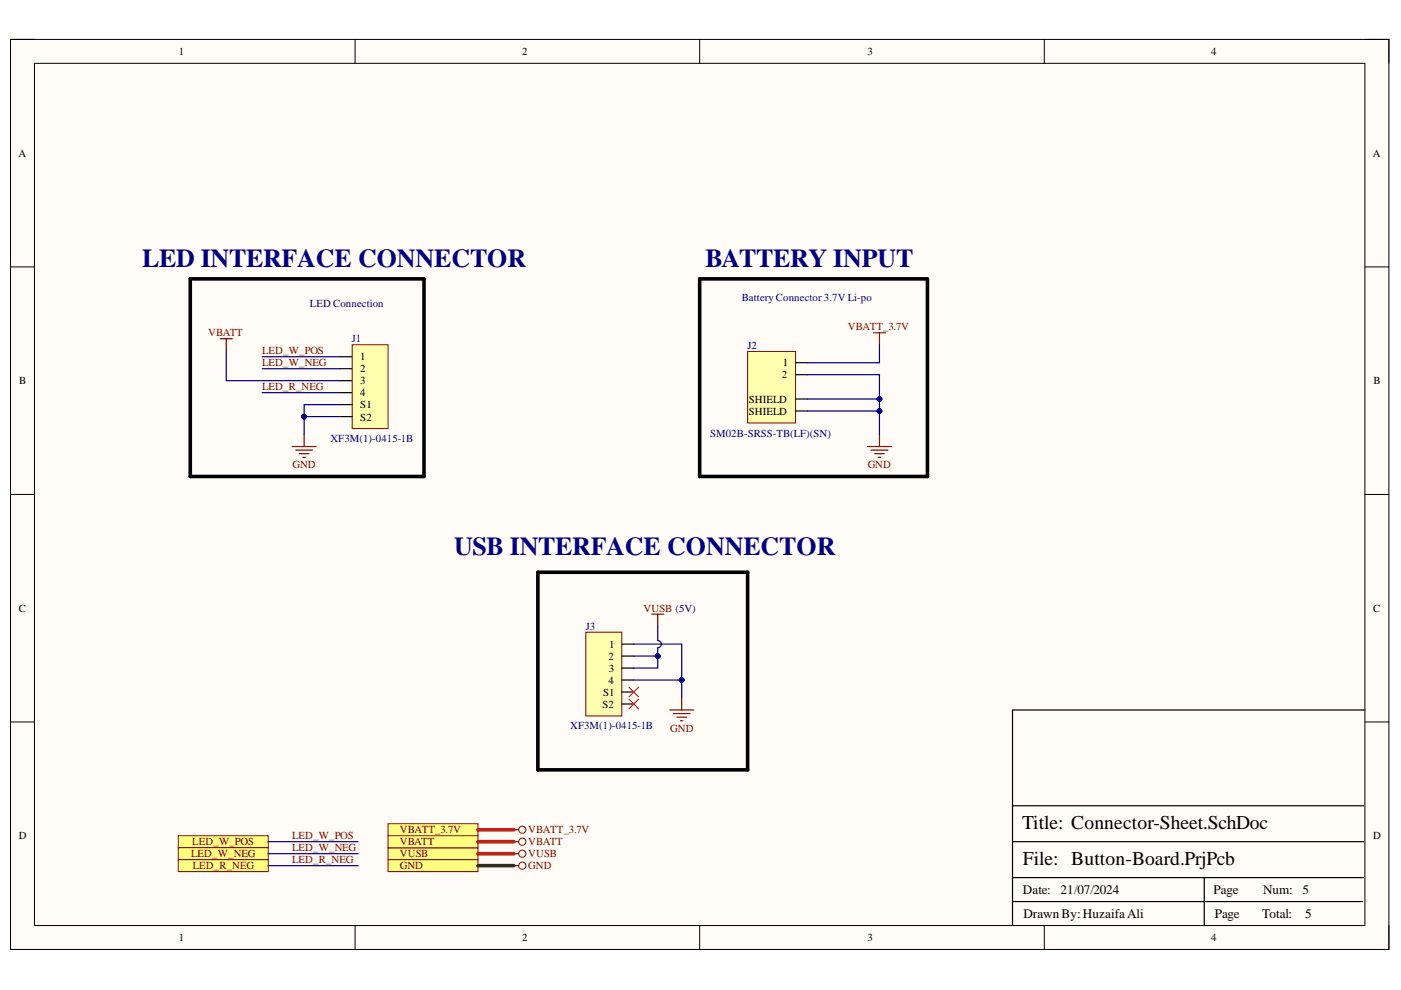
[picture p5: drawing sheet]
<svg xmlns="http://www.w3.org/2000/svg" width="297mm" height="210mm" viewBox="0 0 297 210" stroke-linecap="round" stroke-linejoin="round" font-family="sans-serif">
<path d="M2.2 8.4h292.3v192.9h-292.3z" fill-rule="evenodd" fill="#fffcf8"/>
<path d="M2.2 8.4h292.3v192.9h-292.3z" fill="none" stroke="#000" stroke-width=".21"/>
<path d="M7.3 13.4h282.1v182.8h-282.1z" fill-rule="evenodd" fill="#fffcf8"/>
<g fill="none" stroke="#000" stroke-width=".21">
<path d="M2.2 8.4h5.1M7.3 13.4h282.1v182.8h-282.1zM75.3 8.4v5M148.3 8.4v5M221.4 8.4v5M289.4 8.4h5.1v5M2.2 56.6h5.1M289.4 56.6h5.1M2.2 104.8h5.1M289.4 104.8h5.1M2.2 153.1h5.1M289.4 153.1h5.1"/>
<path d="M75.3 196.2v5.1M148.3 196.2v5.1M221.4 196.2v5.1M294.5 196.2v5.1"/>
</g>
<path d="M289.4 150.5h-74.7v45.7M214.7 178.5h74.4M214.7 170.8h74.4M214.7 191.2h74.2M214.7 186.1h74.4M255.3 186.1v10.1" fill="none" stroke="#000" stroke-width=".25"/>
<g fill="none" stroke="#800000" stroke-width=".25">
<path d="M185.2 70.6h2.5M186.5 70.6v2.5M61.9 94.7h5.1M62.7 95.4h3.6M63.5 96.2h2M64.2 97h.5M64.5 92.1v2.6M183.9 94.7h5.1M184.7 95.4h3.5M185.4 96.2h2.1M186.2 97h.5M186.5 92.1v2.6"/>
<path d="M138.2 130.2h2.5M139.4 130.2v2.6M142 150.5h5.1M142.8 151.3h3.5M143.5 152.1h2.1M144.3 152.8h.5M144.5 148v2.5"/>
</g>
<path d="M82.3 179.7h19v2.6h-19z" fill-rule="evenodd" fill="#ffff80"/>
<path d="M82.3 179.7h19v2.6h-19z" fill="none" stroke="#800000" stroke-width=".21"/>
<path d="M37.8 177.2h19.1v2.5h-19.1z" fill-rule="evenodd" fill="#ffff80"/>
<path d="M37.8 177.2h19.1v2.5h-19.1z" fill="none" stroke="#800000" stroke-width=".21"/>
<path d="M37.8 179.7h19.1v2.6h-19.1z" fill-rule="evenodd" fill="#ffff80"/>
<path d="M37.8 179.7h19.1v2.6h-19.1z" fill="none" stroke="#800000" stroke-width=".21"/>
<path d="M37.8 182.3h19.1v2.5h-19.1z" fill-rule="evenodd" fill="#ffff80"/>
<g fill="none" stroke="#800000" stroke-width=".21">
<path d="M37.8 182.3h19.1v2.5h-19.1z"/>
<circle cx="110.7" cy="181" r=".76"/>
</g>
<path d="M109 181h1" fill="none" stroke="#800000" stroke-width=".25"/>
<path d="M40.3 59.1h49.6v41.9h-49.6zM148.3 59.1h48.3v41.9h-48.3zM114 121.3h44.5v41.9h-44.5z" fill="none" stroke="#000" stroke-width=".76"/>
<path d="M158.5 74.5h10.2v15.2h-10.2z" fill-rule="evenodd" fill="#ffffb0"/>
<path d="M158.5 74.5h10.2v15.2h-10.2z" fill="none" stroke="#800000" stroke-width=".21"/>
<path d="M168.7 76.9h2.5M168.7 79.4h2.5M168.7 84.6h2.5M168.7 87.1h2.5" fill="none" stroke="#000" stroke-width=".25"/>
<path d="M74.7 73.1h7.6v17.8h-7.6z" fill-rule="evenodd" fill="#ffffb0"/>
<path d="M74.7 73.1h7.6v17.8h-7.6z" fill="none" stroke="#800000" stroke-width=".21"/>
<path d="M72.1 75.6h2.5M72.1 78.2h2.5M72.1 80.7h2.5M72.1 83.3h2.5M72.1 85.8h2.6M72.1 88.3h2.6" fill="none" stroke="#000" stroke-width=".25"/>
<path d="M124.2 134h7.6v17.8h-7.6z" fill-rule="evenodd" fill="#ffffb0"/>
<path d="M124.2 134h7.6v17.8h-7.6z" fill="none" stroke="#800000" stroke-width=".21"/>
<path d="M131.9 136.6h2.5M131.9 139.1h2.5M131.8 146.7h2.6M131.8 149.3h2.6M131.9 141.6h2.5M131.9 144.2h2.5" fill="none" stroke="#000" stroke-width=".25"/>
<path d="M133.4 145.7l2 2M133.4 148.2l2 2.1M135.4 145.7l-2 2M135.4 148.2l-2 2.1" fill="none" stroke="#f00" stroke-width=".21"/>
<path d="M82.3 182.3h19v2.5h-19z" fill-rule="evenodd" fill="#ffff80"/>
<path d="M82.3 182.3h19v2.5h-19z" fill="none" stroke="#800000" stroke-width=".21"/>
<path d="M82.3 174.7h19v2.5h-19z" fill-rule="evenodd" fill="#ffff80"/>
<g fill="none" stroke="#800000" stroke-width=".21">
<path d="M82.3 174.7h19v2.5h-19z"/>
<circle cx="110.7" cy="175.9" r=".76"/>
<circle cx="110.7" cy="178.5" r=".76"/>
<circle cx="110.7" cy="183.5" r=".76"/>
</g>
<path d="M109 175.9h1M109 178.5h1M109 183.5h1" fill="none" stroke="#800000" stroke-width=".25"/>
<path d="M82.3 177.2h19v2.5h-19z" fill-rule="evenodd" fill="#ffff80"/>
<path d="M82.3 177.2h19v2.5h-19z" fill="none" stroke="#800000" stroke-width=".21"/>
<path d="M46.7 71.8h2.5M48 71.8v2.6" fill="none" stroke="#800000" stroke-width=".25"/>
<path d="M48 74.4v6.3h24.1M55.6 75.6h16.5M55.6 78.2h16.5M186.5 73.1v3.8h-15.3M72.1 88.3h-7.6v3.8" fill="none" stroke="#000080" stroke-width=".25"/>
<circle cx="64.5" cy="88.3" r=".51" fill="#000080"/>
<circle cx="64.5" cy="88.3" r=".51" fill="none" stroke="#000080" stroke-width=".21"/>
<path d="M72.1 85.8h-7.6v2.5" fill="none" stroke="#000080" stroke-width=".25"/>
<circle cx="64.5" cy="88.3" r=".51" fill="#000080"/>
<circle cx="64.5" cy="88.3" r=".51" fill="none" stroke="#000080" stroke-width=".21"/>
<path d="M55.6 83.3h16.5M186.5 87.1v5M56.9 178.5h19M56.9 181h19M56.9 183.5h19" fill="none" stroke="#000080" stroke-width=".25"/>
<circle cx="186.5" cy="87.1" r=".51" fill="#000080"/>
<circle cx="186.5" cy="87.1" r=".51" fill="none" stroke="#000080" stroke-width=".21"/>
<path d="M186.5 84.6v2.5h-15.3" fill="none" stroke="#000080" stroke-width=".25"/>
<circle cx="186.5" cy="87.1" r=".51" fill="#000080"/>
<circle cx="186.5" cy="87.1" r=".51" fill="none" stroke="#000080" stroke-width=".21"/>
<circle cx="186.5" cy="84.6" r=".51" fill="#000080"/>
<circle cx="186.5" cy="84.6" r=".51" fill="none" stroke="#000080" stroke-width=".21"/>
<path d="M171.2 79.4h15.3v5.2h-15.3" fill="none" stroke="#000080" stroke-width=".25"/>
<circle cx="186.5" cy="84.6" r=".51" fill="#000080"/>
<circle cx="186.5" cy="84.6" r=".51" fill="none" stroke="#000080" stroke-width=".21"/>
<path d="M134.4 136.6h10.1v7.6" fill="none" stroke="#000080" stroke-width=".25"/>
<circle cx="144.5" cy="144.2" r=".51" fill="#000080"/>
<circle cx="144.5" cy="144.2" r=".51" fill="none" stroke="#000080" stroke-width=".21"/>
<path d="M139.4 132.8v3a.76 .76 0 0 1 .8 .8 .76 .76 0 0 1-.8 .7v1.8h-5" fill="none" stroke="#000080" stroke-width=".25"/>
<circle cx="139.5" cy="139.1" r=".51" fill="#000080"/>
<circle cx="139.5" cy="139.1" r=".51" fill="none" stroke="#000080" stroke-width=".21"/>
<path d="M139.4 139.1v2.5h-5" fill="none" stroke="#000080" stroke-width=".25"/>
<circle cx="139.5" cy="139.1" r=".51" fill="#000080"/>
<circle cx="139.5" cy="139.1" r=".51" fill="none" stroke="#000080" stroke-width=".21"/>
<path d="M134.4 144.2h10.1v3.8" fill="none" stroke="#000080" stroke-width=".25"/>
<circle cx="144.5" cy="144.2" r=".51" fill="#000080"/>
<circle cx="144.5" cy="144.2" r=".51" fill="none" stroke="#000080" stroke-width=".21"/>
<path d="M101.3 183.5h7.7" fill="none" stroke="#274e13" stroke-width=".76"/>
<path d="M101.3 178.5h7.7M101.3 175.9h7.7M101.3 181h7.7" fill="none" stroke="#f00" stroke-width=".76"/>
<g font-size="5.5" fill="#000080">
<text x="30.1" y="56.7">LED INTERFACE CONNECTOR</text>
<text x="149.6" y="56.7">BATTERY INPUT</text>
<text x="96.3" y="117.6">USB INTERFACE CONNECTOR</text>
</g>
<g font-size="4.1">
<text x="216.7" y="175.8">Title: Connector-Sheet.SchDoc</text>
<text x="216.9" y="183.4">File: Button-Board.PrjPcb</text>
</g>
<g font-size="2.8">
<text x="216.9" y="189.6">Date:</text>
<text x="224.8" y="189.6">21/07/2024</text>
<text x="257.3" y="189.6">Page</text>
<text x="267.8" y="189.6">Num:</text>
<text x="276.2" y="189.6">5</text>
<text x="217" y="194.6">DrawnBy:HuzaifaAli</text>
<text x="257.6" y="194.6">Page</text>
<text x="267.6" y="194.6">Total:</text>
<text x="276.7" y="194.6">5</text>
</g>
<g font-size="2.3">
<text x="37.9" y="11.7">1</text>
<text x="110.7" y="11.7">2</text>
<text x="183.9" y="11.7">3</text>
<text x="256.8" y="11.7">4</text>
<text x="3.9" y="33.3">A</text>
<text x="291.1" y="33.3">A</text>
<text x="76.4" y="76.4">1</text>
<text x="166" y="77.7">1</text>
<text x="4.1" y="81.5">B</text>
<text x="76.4" y="78.9">2</text>
<text x="76.4" y="81.5">3</text>
<text x="165.8" y="80.2">2</text>
<text x="291.2" y="81.5">B</text>
<text x="76.4" y="84">4</text>
<text x="76.4" y="86.5">S1</text>
<text x="76.4" y="89.2">S2</text>
<text x="158.8" y="85.4">SHIELD</text>
<text x="158.8" y="87.9">SHIELD</text>
<text x="4" y="129.7">C</text>
<text x="291.2" y="129.7">C</text>
<text x="129.2" y="137.3">1</text>
<text x="129" y="139.9">2</text>
<text x="129.1" y="142.4">3</text>
<text x="127.9" y="147.5">S1</text>
<text x="129" y="144.9">4</text>
<text x="127.7" y="150.1">S2</text>
<text x="4" y="178">D</text>
<text x="291.2" y="178">D</text>
<text x="37.9" y="199.5">1</text>
<text x="110.7" y="199.5">2</text>
<text x="183.9" y="199.5">3</text>
<text x="256.8" y="199.5">4</text>
</g>
<g font-size="2.3" fill="#000080">
<text x="65.7" y="65">LED Connection</text>
<text x="157.2" y="63.7">Battery Connector 3.7V Li-po</text>
<text x="74.6" y="72.6">J1</text>
<text x="158.5" y="74">J2</text>
<text x="70" y="93.7">XF3M(1)-0415-1B</text>
<text x="150.6" y="92.7">SM02B-SRSS-TB(LF)(SN)</text>
<text x="124.2" y="133.5">J3</text>
<text x="120.9" y="154.7">XF3M(1)-0415-1B</text>
</g>
<g font-size="2.3" fill="#800000">
<text x="44.2" y="71.3">VBATT</text>
<text x="179.8" y="70.1">VBATT_3.7V</text>
<text x="55.6" y="77.7">LED_W_NEG</text>
<text x="55.6" y="75.1">LED_W_POS</text>
<text x="55.6" y="82.7">LED_R_NEG</text>
<text x="62" y="99.3">GND</text>
<text x="184" y="99.3">GND</text>
<text x="136.4" y="129.7">VUSB (5V)</text>
<text x="142.1" y="155.2">GND</text>
<text x="40.8" y="179.3">LED_W_POS</text>
<text x="61.9" y="178">LED_W_POS</text>
<text x="84.8" y="176.7">VBATT_3.7V</text>
<text x="84.8" y="179.3">VBATT</text>
<text x="112" y="176.7">VBATT_3.7V</text>
<text x="112" y="179.3">VBATT</text>
<text x="40.5" y="181.8">LED_W_NEG</text>
<text x="40.9" y="184.3">LED_R_NEG</text>
<text x="61.9" y="180.5">LED_W_NEG</text>
<text x="61.9" y="183.1">LED_R_NEG</text>
<text x="84.8" y="181.8">VUSB</text>
<text x="84.8" y="184.3">GND</text>
<text x="112" y="181.8">VUSB</text>
<text x="112" y="184.3">GND</text>
</g>
</svg>
